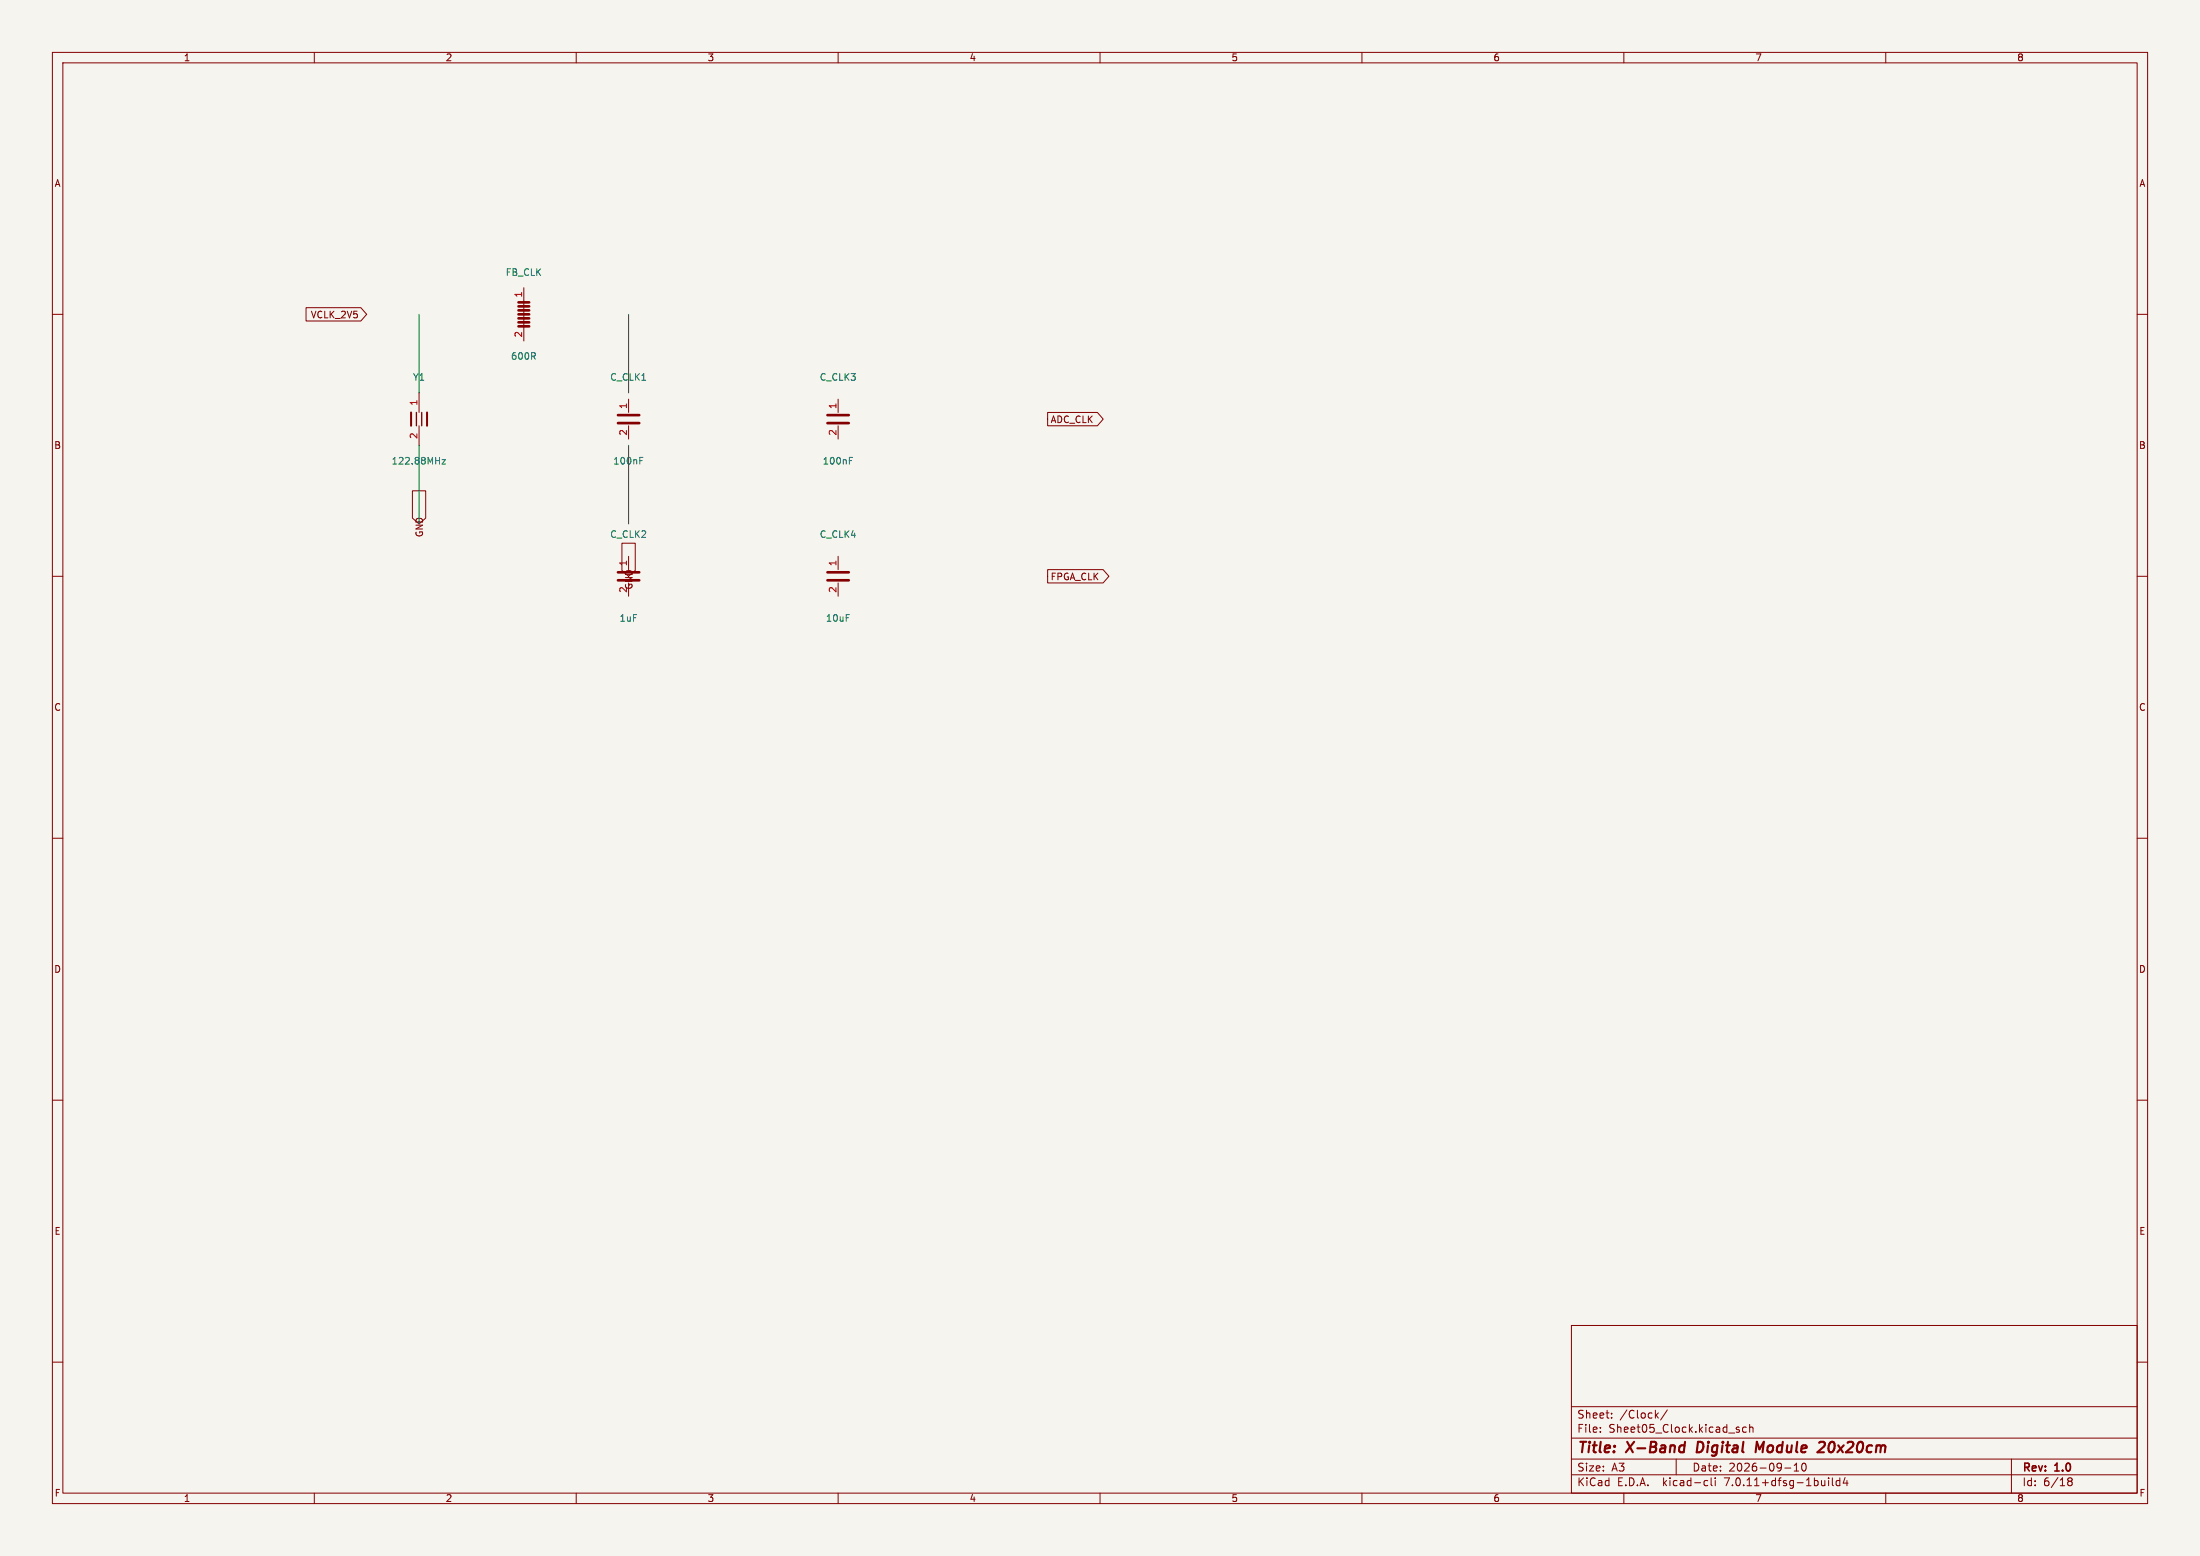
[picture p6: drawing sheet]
(kicad_sch (version 20230121) (generator eeschema)
 (paper "A3")
 (title_block
  (title "X-Band Digital Module 20x20cm")
  (date "2026-09-10")
  (rev "1.0"))
 (lib_symbols
  (symbol "Device:C" (pin_names (offset 0.254)) (in_bom yes) (on_board yes)
   (property "Reference" "C" (at 0.635 2.54 0) (effects (font (size 1.27 1.27))))
   (property "Value" "C" (at 0.635 -2.54 0) (effects (font (size 1.27 1.27))))
   (property "Footprint" "" (at 0.9652 0 0) (effects (font (size 1.27 1.27)) hide))
   (property "Datasheet" "~" (at 0 0 0) (effects (font (size 1.27 1.27)) hide))
   (symbol "C_0_1" (polyline (pts (xy -2.032 -0.762) (xy 2.032 -0.762)) (stroke (width 0.508) (type default)) (fill (type none))) (polyline (pts (xy -2.032 0.762) (xy 2.032 0.762)) (stroke (width 0.508) (type default)) (fill (type none))))
   (symbol "C_1_1" (pin passive line (at 0 3.81 270) (length 2.54) (name "~" (effects (font (size 1.27 1.27)))) (number "1" (effects (font (size 1.27 1.27))))) (pin passive line (at 0 -3.81 90) (length 2.54) (name "~" (effects (font (size 1.27 1.27)))) (number "2" (effects (font (size 1.27 1.27)))))))
  (symbol "Device:Crystal" (pin_names (offset 1.016)) (in_bom yes) (on_board yes)
   (property "Reference" "Y" (at 0 3.81 0) (effects (font (size 1.27 1.27))))
   (property "Value" "Crystal" (at 0 -3.81 0) (effects (font (size 1.27 1.27))))
   (property "Footprint" "" (at 0 0 0) (effects (font (size 1.27 1.27)) hide))
   (property "Datasheet" "~" (at 0 0 0) (effects (font (size 1.27 1.27)) hide))
   (symbol "Crystal_0_1" (polyline (pts (xy -1.524 1.27) (xy -1.524 -1.27)) (stroke (width 0.381) (type default)) (fill (type none))) (polyline (pts (xy 1.524 1.27) (xy 1.524 -1.27)) (stroke (width 0.381) (type default)) (fill (type none))) (polyline (pts (xy -0.508 1.27) (xy -0.508 -1.27)) (stroke (width 0.254) (type default)) (fill (type none))) (polyline (pts (xy 0.508 1.27) (xy 0.508 -1.27)) (stroke (width 0.254) (type default)) (fill (type none))))
   (symbol "Crystal_1_1" (pin passive line (at 0 5.08 270) (length 3.81) (name "~" (effects (font (size 1.27 1.27)))) (number "1" (effects (font (size 1.27 1.27))))) (pin passive line (at 0 -5.08 90) (length 3.81) (name "~" (effects (font (size 1.27 1.27)))) (number "2" (effects (font (size 1.27 1.27)))))))
  (symbol "Device:FerriteBead" (pin_names (offset 1.016)) (in_bom yes) (on_board yes)
   (property "Reference" "FB" (at 0 2.54 0) (effects (font (size 1.27 1.27))))
   (property "Value" "FerriteBead" (at 0 -2.54 0) (effects (font (size 1.27 1.27))))
   (property "Footprint" "" (at 0 0 0) (effects (font (size 1.27 1.27)) hide))
   (property "Datasheet" "~" (at 0 0 0) (effects (font (size 1.27 1.27)) hide))
   (symbol "FerriteBead_0_1" (polyline (pts (xy 0 -2.54) (xy 0 2.54)) (stroke (width 0) (type default)) (fill (type none))) (polyline (pts (xy -1.016 -2.286) (xy 1.016 -2.286)) (stroke (width 0.508) (type default)) (fill (type none))) (polyline (pts (xy -1.016 -1.524) (xy 1.016 -1.524)) (stroke (width 0.508) (type default)) (fill (type none))) (polyline (pts (xy -1.016 -0.762) (xy 1.016 -0.762)) (stroke (width 0.508) (type default)) (fill (type none))) (polyline (pts (xy -1.016 0) (xy 1.016 0)) (stroke (width 0.508) (type default)) (fill (type none))) (polyline (pts (xy -1.016 0.762) (xy 1.016 0.762)) (stroke (width 0.508) (type default)) (fill (type none))) (polyline (pts (xy -1.016 1.524) (xy 1.016 1.524)) (stroke (width 0.508) (type default)) (fill (type none))) (polyline (pts (xy -1.016 2.286) (xy 1.016 2.286)) (stroke (width 0.508) (type default)) (fill (type none))))
   (symbol "FerriteBead_1_1" (pin passive line (at 0 5.08 270) (length 2.54) (name "~" (effects (font (size 1.27 1.27)))) (number "1" (effects (font (size 1.27 1.27))))) (pin passive line (at 0 -5.08 90) (length 2.54) (name "~" (effects (font (size 1.27 1.27)))) (number "2" (effects (font (size 1.27 1.27)))))))
  (symbol "power:GND" (power) (pin_names (offset 0)) (in_bom yes) (on_board yes)
   (property "Reference" "#PWR" (at 0 -6.35 0) (effects (font (size 1.27 1.27)) hide))
   (property "Value" "GND" (at 0 -3.81 0) (effects (font (size 1.27 1.27))))
   (symbol "GND_0_1" (polyline (pts (xy 0 0) (xy 0 -1.27) (xy 1.27 -1.27) (xy 0 -2.54) (xy -1.27 -1.27) (xy 0 -1.27)) (stroke (width 0) (type default)) (fill (type none))))
   (symbol "GND_1_1" (pin power_in line (at 0 0 270) (length 0) (name "GND" (effects (font (size 1.27 1.27)))) (number "1" (effects (font (size 1.27 1.27)))))))
  (symbol "power:+2V5" (power) (pin_names (offset 0)) (in_bom yes) (on_board yes)
   (property "Reference" "#PWR" (at 0 -3.81 0) (effects (font (size 1.27 1.27)) hide))
   (property "Value" "+2V5" (at 0 3.81 0) (effects (font (size 1.27 1.27))))
   (symbol "+2V5_0_1" (polyline (pts (xy -0.762 1.27) (xy 0 2.54)) (stroke (width 0) (type default)) (fill (type none))) (polyline (pts (xy 0 0) (xy 0 2.54)) (stroke (width 0) (type default)) (fill (type none))) (polyline (pts (xy 0 2.54) (xy 0.762 1.27)) (stroke (width 0) (type default)) (fill (type none))))
   (symbol "+2V5_1_1" (pin power_in line (at 0 0 90) (length 0) (name "+2V5" (effects (font (size 1.27 1.27)))) (number "1" (effects (font (size 1.27 1.27))))))))
 (symbol (lib_id "Device:Crystal") (at 80 80 0) (unit 1) (in_bom yes) (on_board yes)
  (property "Reference" "Y1" (at 80 72 0) (effects (font (size 1.27 1.27))))
  (property "Value" "122.88MHz" (at 80 88 0) (effects (font (size 1.27 1.27))))
  (property "Footprint" "Crystal:Crystal_SMD_2012-2Pin_2.0x1.2mm" (at 80 80 0) (effects (font (size 1.27 1.27)) hide)) (pin "1") (pin "2"))
 (symbol (lib_id "Device:C") (at 120 80 0) (unit 1) (in_bom yes) (on_board yes)
  (property "Reference" "C_CLK1" (at 120 72 0) (effects (font (size 1.27 1.27))))
  (property "Value" "100nF" (at 120 88 0) (effects (font (size 1.27 1.27))))
  (property "Footprint" "Capacitor_SMD:C_0402_1005Metric" (at 120 80 0) (effects (font (size 1.27 1.27)) hide)) (pin "1") (pin "2"))
 (symbol (lib_id "Device:C") (at 120 110 0) (unit 1) (in_bom yes) (on_board yes)
  (property "Reference" "C_CLK2" (at 120 102 0) (effects (font (size 1.27 1.27))))
  (property "Value" "1uF" (at 120 118 0) (effects (font (size 1.27 1.27))))
  (property "Footprint" "Capacitor_SMD:C_0402_1005Metric" (at 120 110 0) (effects (font (size 1.27 1.27)) hide)) (pin "1") (pin "2"))
 (symbol (lib_id "Device:C") (at 160 80 0) (unit 1) (in_bom yes) (on_board yes)
  (property "Reference" "C_CLK3" (at 160 72 0) (effects (font (size 1.27 1.27))))
  (property "Value" "100nF" (at 160 88 0) (effects (font (size 1.27 1.27))))
  (property "Footprint" "Capacitor_SMD:C_0402_1005Metric" (at 160 80 0) (effects (font (size 1.27 1.27)) hide)) (pin "1") (pin "2"))
 (symbol (lib_id "Device:C") (at 160 110 0) (unit 1) (in_bom yes) (on_board yes)
  (property "Reference" "C_CLK4" (at 160 102 0) (effects (font (size 1.27 1.27))))
  (property "Value" "10uF" (at 160 118 0) (effects (font (size 1.27 1.27))))
  (property "Footprint" "Capacitor_SMD:C_0603_1608Metric" (at 160 110 0) (effects (font (size 1.27 1.27)) hide)) (pin "1") (pin "2"))
 (symbol (lib_id "Device:FerriteBead") (at 100 60 0) (unit 1) (in_bom yes) (on_board yes)
  (property "Reference" "FB_CLK" (at 100 52 0) (effects (font (size 1.27 1.27))))
  (property "Value" "600R" (at 100 68 0) (effects (font (size 1.27 1.27))))
  (property "Footprint" "Inductor_SMD:L_0402_1005Metric" (at 100 60 0) (effects (font (size 1.27 1.27)) hide)) (pin "1") (pin "2"))
 (wire (pts (xy 80 75) (xy 80 60)) (stroke (width 0) (type default)))
 (wire (pts (xy 80 85) (xy 80 100)) (stroke (width 0) (type default)))
 (wire (pts (xy 120 75) (xy 120 60)) (stroke (width 0) (type default)))
 (wire (pts (xy 120 85) (xy 120 100)) (stroke (width 0) (type default)))
 (global_label "VCLK_2V5" (shape input) (at 70 60 180) (effects (font (size 1.27 1.27)) (justify right)))
 (global_label "GND" (shape input) (at 80 100 90) (effects (font (size 1.27 1.27)) (justify right)))
 (global_label "GND" (shape input) (at 120 110 90) (effects (font (size 1.27 1.27)) (justify right)))
 (global_label "ADC_CLK" (shape output) (at 200 80 0) (effects (font (size 1.27 1.27)) (justify left)))
 (global_label "FPGA_CLK" (shape output) (at 200 110 0) (effects (font (size 1.27 1.27)) (justify left)))
 (sheet_instances (path "" (page "1"))))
